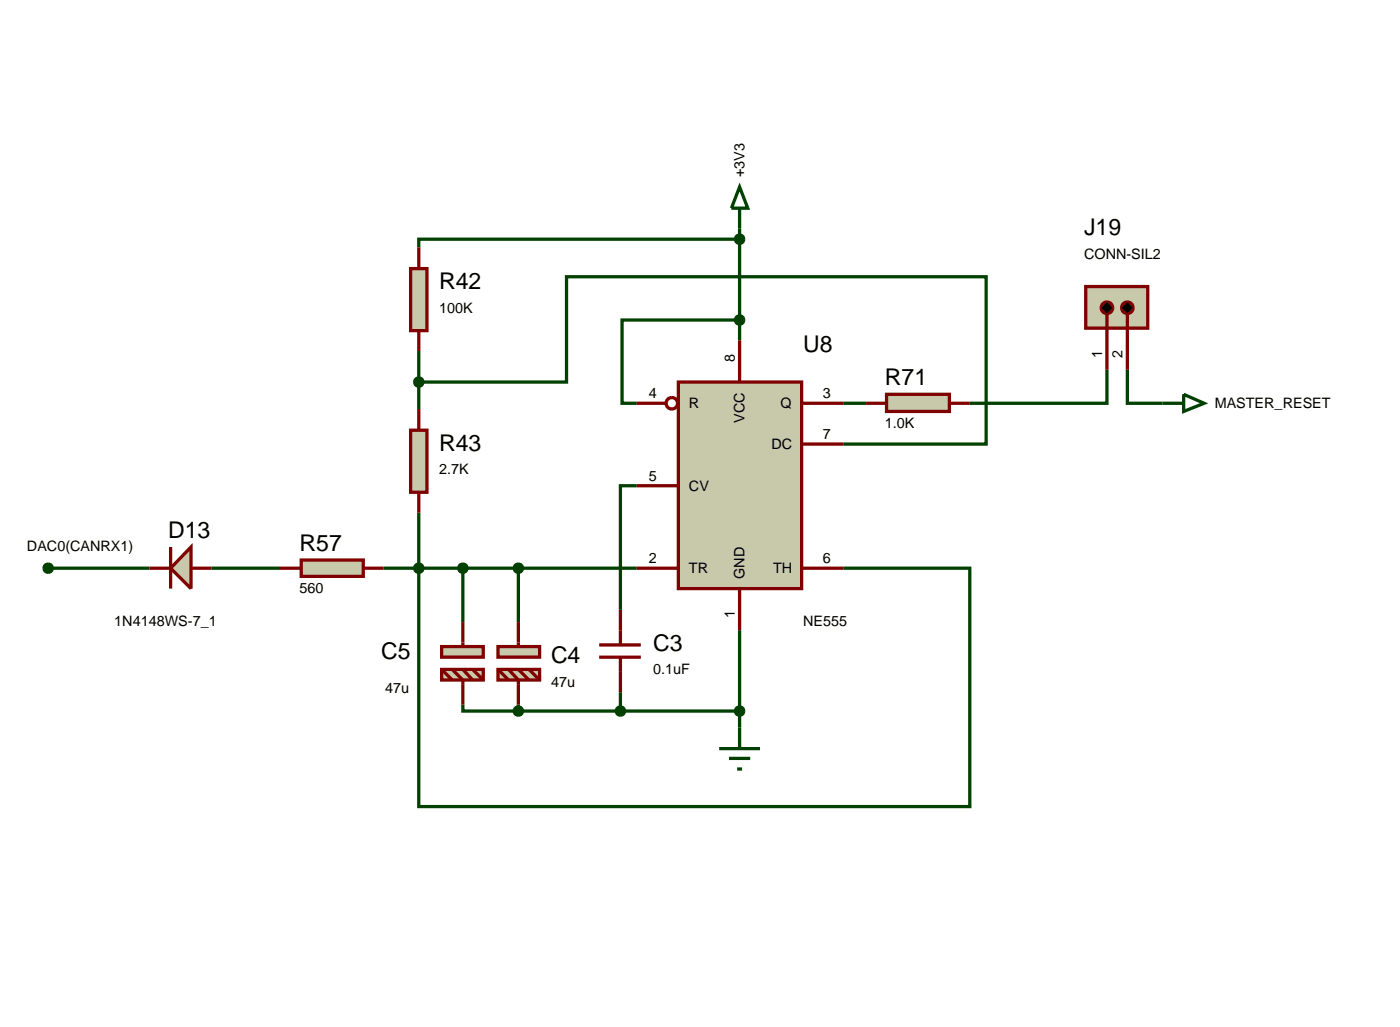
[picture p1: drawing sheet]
<svg xmlns="http://www.w3.org/2000/svg" width="172mm" height="126mm" viewBox="0 0 172 126" stroke-linecap="round" stroke-linejoin="round" font-family="sans-serif">
<g fill="none" stroke="#004000" stroke-width=".4">
<path d="M90.6 39.2h-14.4v10.2h1.8M90.6 29.3h-39.3v1M90.6 28v13.7M51.3 46.8h18.1v-12.9h51.4v20.5h-17.5M51.3 43v7.1M78 59.5h-2v15.2M103.3 49.4h2.8M135.6 45.3v4.1h-16.8M138.1 45.3v4.1h4.3M5.9 69.6h12.4M25.9 69.6h8.4M47 69.6h31"/>
<path d="M51.3 62.8v36h67.5v-29.2h-15.5M56.7 69.6v6.6M63.5 69.6v6.6M90.6 77.2v11.9M56.7 86.3v.8h6.8M63.5 86.3v.8M63.5 87.1h27.1M76 84.8v2.3"/>
</g>
<path d="M83.1 46.8h15.1v25.3h-15.1z" fill="#c8c8aa" stroke="#800000" stroke-width=".4"/>
<g fill="none" stroke="#800000" stroke-width=".4">
<path d="M78 49.4h3.6M78 59.5h5.1M90.6 41.7v5.1M98.2 49.4h5.1M98.2 54.4h5.1M78 69.6h5.1M90.6 72.1v5.1M98.2 69.6h5.1"/>
<circle cx="82.3" cy="49.4" r=".7"/>
</g>
<path d="M50.3 32.9h2v7.6h-2z" fill="#c8c8aa" stroke="#800000" stroke-width=".4"/>
<path d="M51.3 30.3v2.6M51.3 40.5v2.5" fill="none" stroke="#800000" stroke-width=".4"/>
<path d="M50.3 52.7h2v7.6h-2z" fill="#c8c8aa" stroke="#800000" stroke-width=".4"/>
<path d="M51.3 50.1v2.6M51.3 60.3v2.5" fill="none" stroke="#800000" stroke-width=".4"/>
<path d="M51 46.4l.3-.1-.5 .5 .1-.3zM51.3 46.3l.3 .1 .1 .1 .1 .3zM51.3 47.3l.5-.5-.1 .3-.1 .1zM50.8 46.8l.5 .5-.3-.1-.1-.1z" fill="#004000" stroke="#004000" stroke-width=".4"/>
<path d="M50.8 46.8l.5-.5 .5 .5-.5 .5z" fill="#004000"/>
<path d="M90.6 22.9l1 2.6h-2zM90.6 25.5v2.5" fill="none" stroke="#004000" stroke-width=".4"/>
<path d="M90.3 38.8l.3-.1-.5 .5 .1-.3zM90.6 38.7l.3 .1 .1 .1 .1 .3zM91.1 39.2l-.1 .3-.1 .1-.3 .1zM90.1 39.2l.5 .5-.3-.1-.1-.1z" fill="#004000" stroke="#004000" stroke-width=".4"/>
<path d="M90.6 38.7l.5 .5-.5 .5-.5-.5z" fill="#004000"/>
<path d="M88.1 91.7h5M89.3 92.9h2.6M90.3 94.2h.6M90.6 89.1v2.6" fill="none" stroke="#004000" stroke-width=".4"/>
<path d="M90.3 28.9l.3-.1-.5 .5 .1-.3zM90.6 28.8l.3 .1 .1 .1 .1 .3zM91.1 29.3l-.1 .3-.1 .1-.3 .1zM90.1 29.3l.5 .5-.3-.1-.1-.1z" fill="#004000" stroke="#004000" stroke-width=".4"/>
<path d="M90.6 28.8l.5 .5-.5 .5-.5-.5z" fill="#004000"/>
<path d="M50.9 69.3l.1-.1 .3-.1-.5 .5zM51.3 69.1l.3 .1 .1 .1 .1 .3zM51.3 70.1l.5-.5-.1 .3-.1 .1zM50.8 69.6l.5 .5-.3-.1-.1-.1z" fill="#004000" stroke="#004000" stroke-width=".4"/>
<path d="M50.8 69.6l.5-.5 .5 .5-.5 .5z" fill="#004000"/>
<path d="M36.9 68.6h7.6v2h-7.6z" fill="#c8c8aa" stroke="#800000" stroke-width=".4"/>
<path d="M34.3 69.6h2.6M44.5 69.6h2.5" fill="none" stroke="#800000" stroke-width=".4"/>
<path d="M23.4 67v5.1l-2.5-2.5z" fill="#c8c8aa" stroke="#800000" stroke-width=".4"/>
<path d="M18.3 69.6h2.6M20.9 67v5.1M23.4 69.6h2.5" fill="none" stroke="#800000" stroke-width=".4"/>
<path d="M5.5 69.3l.1-.1 .3-.1-.5 .5zM5.9 69.1l.3 .1 .1 .1 .1 .3zM5.9 70.1l.5-.5-.1 .3-.1 .1zM5.4 69.6l.5 .5-.3-.1-.1-.1z" fill="#004000" stroke="#004000" stroke-width=".4"/>
<path d="M5.4 69.6l.5-.5 .5 .5-.5 .5z" fill="#004000"/>
<path d="M108.6 48.3h7.7v2.1h-7.7z" fill="#c8c8aa" stroke="#800000" stroke-width=".4"/>
<path d="M106.1 49.4h2.5M116.3 49.4h2.5M73.4 79h5.1M76 74.7v4.3M73.4 80.5h5.1M76 80.5v4.3" fill="none" stroke="#800000" stroke-width=".4"/>
<path d="M90.2 86.8l.1-.1 .3-.1-.5 .5zM90.6 86.6l.3 .1 .1 .1 .1 .3zM91.1 87.1l-.1 .3-.1 .1-.3 .1zM90.1 87.1l.5 .5-.3-.1-.1-.1z" fill="#004000" stroke="#004000" stroke-width=".4"/>
<path d="M90.1 87.1l.5-.5 .5 .5-.5 .5z" fill="#004000"/>
<g fill="#c8c8aa" stroke="#800000" stroke-width=".4">
<path d="M61 79.2h5.1v1.3h-5.1z"/>
<path d="M61 82h5.1v1.3h-5.1z"/>
</g>
<path d="M63.5 76.2v3M61 82l1.3 1.3M62.3 82l1.2 1.3v3M63.5 82l1.3 1.3M64.8 82l1.3 1.3" fill="none" stroke="#800000" stroke-width=".4"/>
<g fill="#c8c8aa" stroke="#800000" stroke-width=".4">
<path d="M54.1 79.2h5.1v1.3h-5.1z"/>
<path d="M54.1 82h5.1v1.3h-5.1z"/>
</g>
<path d="M56.7 76.2v3M54.1 82l1.3 1.3M55.4 82l1.3 1.3v3M56.7 82l1.2 1.3M57.9 82l1.3 1.3" fill="none" stroke="#800000" stroke-width=".4"/>
<path d="M56.4 69.2l.3-.1-.5 .5 .1-.3zM56.7 69.1l.3 .1 .1 .1 .1 .3zM56.7 70.1l.5-.5-.1 .3-.1 .1zM56.2 69.6l.5 .5-.3-.1-.1-.1z" fill="#004000" stroke="#004000" stroke-width=".4"/>
<path d="M56.2 69.6l.5-.5 .5 .5-.5 .5z" fill="#004000"/>
<path d="M63.1 69.3l.1-.1 .3-.1-.5 .5zM63.5 69.1l.3 .1 .1 .1 .1 .3zM64 69.6l-.1 .3-.1 .1-.3 .1zM63 69.6l.5 .5-.3-.1-.1-.1z" fill="#004000" stroke="#004000" stroke-width=".4"/>
<path d="M63 69.6l.5-.5 .5 .5-.5 .5z" fill="#004000"/>
<path d="M75.7 86.7l.3-.1-.5 .5 .1-.3zM76 86.6l.3 .1 .1 .1 .1 .3zM76.5 87.1l-.1 .3-.1 .1-.3 .1zM75.5 87.1l.5 .5-.3-.1-.1-.1z" fill="#004000" stroke="#004000" stroke-width=".4"/>
<path d="M76 86.6l.5 .5-.5 .5-.5-.5z" fill="#004000"/>
<path d="M63.1 86.8l.1-.1 .3-.1-.5 .5zM63.5 86.6l.3 .1 .1 .1 .1 .3zM64 87.1l-.1 .3-.1 .1-.3 .1zM63 87.1l.5 .5-.3-.1-.1-.1z" fill="#004000" stroke="#004000" stroke-width=".4"/>
<path d="M63 87.1l.5-.5 .5 .5-.5 .5z" fill="#004000"/>
<path d="M142.4 49.4h2.6M145 48.3l2.5 1.1-2.5 1z" fill="none" stroke="#004000" stroke-width=".4"/>
<path d="M133 35.1h7.6v5.1h-7.6z" fill="#c8c8aa" stroke="#800000" stroke-width=".4"/>
<path d="M135.6 38.4v6.9M138.1 38.4v6.9" fill="none" stroke="#800000" stroke-width=".4"/>
<g fill="#000" stroke="#800000" stroke-width=".4">
<path d="M135.1 37.2l.5-.2-.7 .7zM135.6 37a.68 .68 0 0 1 .7 .7zM135.6 38.4l.7-.7a.68 .68 0 0 1-.7 .7zM134.9 37.7l.7 .7a.68 .68 0 0 1-.7-.7z"/>
<path d="M137.6 37.2l.5-.2-.7 .7zM138.1 37a.68 .68 0 0 1 .7 .7zM138.1 38.4l.7-.7a.68 .68 0 0 1-.7 .7zM137.4 37.7l.7 .7a.68 .68 0 0 1-.7-.7z"/>
</g>
<path d="M135.6 37l.7 .7-.7 .7-.7-.7zM138.1 37l.7 .7-.7 .7-.7-.7z" fill="#000"/>
<g font-size="2.8">
<text x="132.8" y="28.8">J19</text>
<text x="53.8" y="35.4">R42</text>
<text x="98.4" y="43.2">U8</text>
<text x="108.4" y="47.2">R71</text>
<text x="53.8" y="55.3">R43</text>
<text x="20.6" y="65.9">D13</text>
<text x="36.7" y="67.5">R57</text>
<text x="46.7" y="80.8">C5</text>
<text x="67.5" y="81.3">C4</text>
<text x="80" y="79.8">C3</text>
</g>
<g font-size="1.8">
<text x="91.2" y="21.7" transform="rotate(-90 91.2 21.7)">+3V3</text>
<text x="132.8" y="31.7">CONN-SIL2</text>
<text x="53.8" y="38.3">100K</text>
<text x="90" y="44.3" transform="rotate(-90 90 44.3)">8</text>
<text x="135" y="43.8" transform="rotate(-90 135 43.8)">1</text>
<text x="137.5" y="43.8" transform="rotate(-90 137.5 43.8)">2</text>
<text x="79.5" y="48.8">4</text>
<text x="84.4" y="50">R</text>
<text x="91.2" y="51.8" transform="rotate(-90 91.2 51.8)">VCC</text>
<text x="95.6" y="50">Q</text>
<text x="100.8" y="53.8">7</text>
<text x="100.8" y="48.8">3</text>
<text x="108.4" y="52.4">1.0K</text>
<text x="148.8" y="50">MASTER_RESET</text>
<text x="53.8" y="58.1">2.7K</text>
<text x="79.5" y="58.9">5</text>
<text x="94.5" y="55">DC</text>
<text x="84.4" y="60.1">CV</text>
<text x="3.3" y="67.5">DAC0(CANRX1)</text>
<text x="79.5" y="69">2</text>
<text x="84.4" y="70.2">TR</text>
<text x="91.2" y="70.9" transform="rotate(-90 91.2 70.9)">GND</text>
<text x="94.7" y="70.2">TH</text>
<text x="100.8" y="69">6</text>
<text x="14" y="76.7">1N4148WS-7_1</text>
<text x="36.7" y="72.6">560</text>
<text x="90" y="75.7" transform="rotate(-90 90 75.7)">1</text>
<text x="98.4" y="76.7">NE555</text>
<text x="80" y="82.6">0.1uF</text>
<text x="47.2" y="84.9">47u</text>
<text x="67.5" y="84.1">47u</text>
</g>
</svg>
